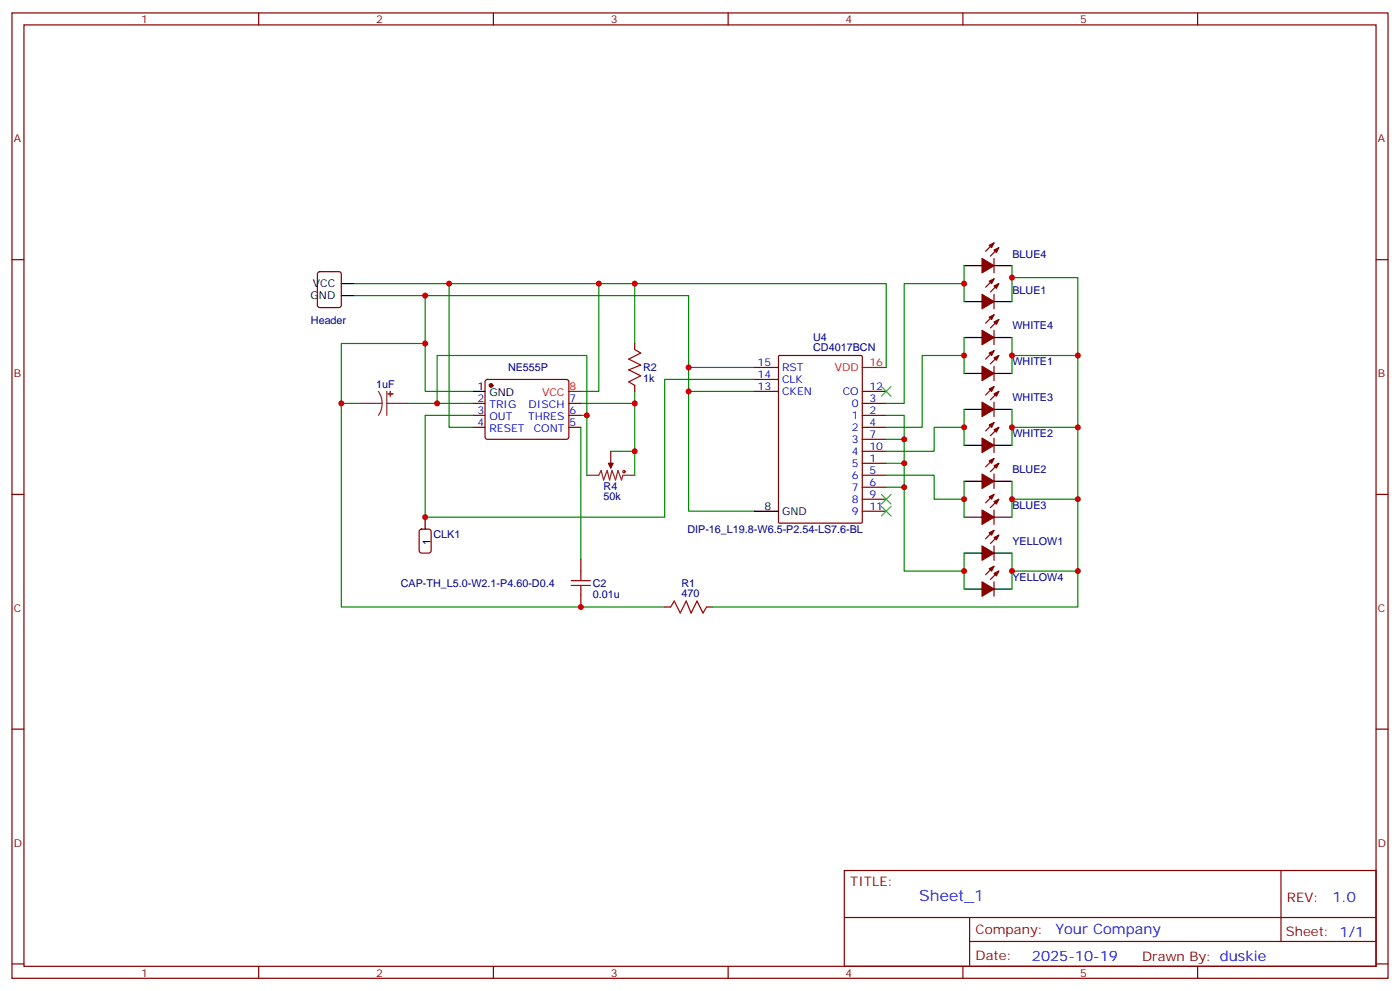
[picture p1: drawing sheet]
<svg xmlns="http://www.w3.org/2000/svg" width="412mm" height="292mm" viewBox="0 0 412 292" stroke-linecap="round" stroke-linejoin="round" font-family="sans-serif">
<g fill="none" stroke="#870000" stroke-width=".35">
<path d="M3.5 3.8h405.4v284.3h-405.4zM7.1 7.3h398.2v277.3h-398.2zM76.2 3.8v3.5M145.3 3.8v3.5M214.5 3.8v3.5M283.6 3.8v3.5M352.8 3.8v3.5M3.5 76.5h3.6M292.8 76.1v4.3M292.8 71.5l-2.5 2.5M294.2 73l-2.5 2.4M405.3 76.5h3.6"/>
<path d="M93.7 80.2l.5-.2h5.6l.7 .4v9.5l-.4 .6-5.9 .1-.7-.5v-9.4zM292.8 86.7v4.2M292.8 97.3v4.2M292.8 82.1l-2.5 2.5M292.8 92.7l-2.5 2.5M294.2 83.5l-2.5 2.5M294.2 94.1l-2.5 2.5M139.3 118.8h3.6M143.1 112l.5-.2h23.3l.5 .2 .2 .5-.1 16.5-.6 .4-23.6-.1-.4-.6v-16.2zM167.6 118.8h3.5M187 101.2v1.7M187 113.5v1.8"/>
<path d="M222.2 115.3h7.1M222.2 108.2h7.1M222.2 111.8h7.1M229.4 104.9l.3-.2h23.9l.4 .2v48.8l-.2 .3-24.1 .1-.3-.2zM254 118.8h7.1M254 115.3h7.1M292.8 107.9v4.2M292.8 118.5v4.2M292.8 113.9l-2.5 2.4M292.8 103.3l-2.5 2.5M294.2 115.3l-2.5 2.5M294.2 104.7l-2.5 2.5"/>
<path d="M139.3 122.3h3.6M139.3 125.9h3.6M167.6 122.3h3.5M167.6 125.9h3.5M179.9 132.9v3.6M254 122.3h7.1M254 125.9h7.1M254 136.5h7.1M254 140h7.1M254 129.4h7.1M254 132.9h7.1M292.8 129v4.3"/>
<path d="M292.8 139.6v4.3M292.8 135l-2.5 2.5M292.8 124.5l-2.5 2.4M294.2 136.5l-2.5 2.4M294.2 125.9l-2.5 2.4M3.5 145.6h3.6M254 143.5h7.1M254 147h7.1M254 150.6h7.1M292.8 150.2v4.2M292.8 145.6l-2.5 2.5M292.8 156.2l-2.5 2.5"/>
<path d="M294.2 147l-2.5 2.5M294.2 157.6l-2.5 2.5M405.3 145.6h3.6M171.1 164.7v3.5M171.1 175.3v3.5M195.8 178.8h1.8M208.1 178.8h1.8M292.8 160.8v4.2M292.8 171.4v4.2M292.8 166.8l-2.5 2.5M294.2 168.2l-2.5 2.5M3.5 214.8h3.6"/>
<path d="M405.3 214.8h3.6M248.7 256.4h156.6v28.2h-156.6zM377.3 256.4v20.9M248.7 270.2h156.5M285.6 277.3h119.6M285.6 270.2v14.2M3.5 283.9h3.6M76.2 284.6v3.5M145.3 284.6v3.5M214.5 284.6v3.5M283.6 284.6v3.5M352.8 284.6v3.5"/>
<path d="M405.3 283.9h3.6"/>
</g>
<g fill="#870000" stroke="#870000" stroke-width=".35">
<path d="M291.4 146.3l1.4-.7-.7 1.4z"/>
<path d="M292.8 147.7l1.4-.7-.7 1.4z"/>
<path d="M289.3 150.2l3.5 2.1-3.5 2.1z"/>
<path d="M291.4 135.7l1.4-.7-.7 1.5z"/>
<path d="M292.8 137.2l1.4-.7-.7 1.4z"/>
<path d="M289.3 139.6l3.5 2.1-3.5 2.2z"/>
<path d="M291.4 114.6l1.4-.7-.7 1.4z"/>
<path d="M292.8 116l1.4-.7-.7 1.4z"/>
<path d="M289.3 118.5l3.5 2.1-3.5 2.1z"/>
<path d="M291.4 125.2l1.4-.7-.7 1.4z"/>
<path d="M292.8 126.6l1.4-.7-.7 1.4z"/>
<path d="M289.3 129l3.5 2.2-3.5 2.1z"/>
<path d="M291.4 167.5l1.4-.7-.7 1.4z"/>
<path d="M292.8 168.9l1.4-.7-.7 1.4z"/>
<path d="M289.3 171.4l3.5 2.1-3.5 2.1z"/>
<path d="M291.4 104l1.4-.7-.7 1.4z"/>
<path d="M292.8 105.4l1.4-.7-.7 1.4z"/>
<path d="M289.3 107.9l3.5 2.1-3.5 2.1z"/>
<path d="M291.4 82.8l1.4-.7-.7 1.4z"/>
<path d="M292.8 84.2l1.4-.7-.7 1.4z"/>
<path d="M289.3 86.7l3.5 2.1-3.5 2.1z"/>
<path d="M291.4 156.9l1.4-.7-.7 1.4z"/>
<path d="M292.8 158.3l1.4-.7-.7 1.4z"/>
<path d="M289.3 160.8l3.5 2.1-3.5 2.1z"/>
<path d="M291.4 93.4l1.4-.7-.7 1.4z"/>
<path d="M292.8 94.8l1.4-.7-.7 1.4z"/>
<path d="M289.3 97.3l3.5 2.1-3.5 2.1z"/>
<path d="M291.4 72.2l1.4-.7-.7 1.5z"/>
<path d="M292.8 73.7l1.4-.7-.7 1.4z"/>
<path d="M289.3 76.1l3.5 2.1-3.5 2.2z"/>
<path d="M179.2 136.5h1.4l-.7 1.4z"/>
<circle cx="144.6" cy="113.5" r=".53"/>
</g>
<g fill="none" stroke="#000" stroke-width=".35">
<path d="M284 78.2h5.3M292.8 78.2h5.3M100.5 87.1h3.6M100.5 83.5h3.6M284 88.8h5.3M284 99.4h5.3M292.8 88.8h5.3M292.8 99.4h5.3M139.3 115.3h3.6M284 110h5.3M292.8 110h5.3M284 120.6h5.3"/>
<path d="M284 131.2h5.3M292.8 120.6h5.3M292.8 131.2h5.3M125.2 152.3v3.6M222.2 150.6h7.1M284 152.3h5.3M284 141.7h5.3M292.8 152.3h5.3M292.8 141.7h5.3M284 173.5h5.3M284 162.9h5.3M292.8 173.5h5.3"/>
<path d="M292.8 162.9h5.3"/>
</g>
<g fill="none" stroke="#008700" stroke-width=".35">
<path d="M284 78.2v10.6M298.1 78.2v10.6M104.1 87.1h98.7v63.5h19.4M104.1 83.5h157v24.7M125.2 87.1v28.2h14.1M132.3 83.5v42.4h7M176.4 83.5v31.8h-5.3M187 83.5v17.7M284 83.5h-17.7v35.3h-5.2M284 99.4v10.6M298.1 81.8h19.4v97h-107.6M298.1 99.4v10.6"/>
<path d="M100.5 118.8v60h95.3M119.9 118.8h19.4M125.2 101.2h-24.7v17.6h5.3M128.8 118.8v-14.1h44.1v35.3M171.1 118.8h15.9M187 115.3v17.6M202.8 115.3h19.4M202.8 108.2h19.4M222.2 111.8h-26.4v40.5h-70.6v-30h14.1M284 104.7h-12.4v21.2h-10.5M298.1 104.7h19.4M171.1 125.9v38.8"/>
<path d="M171.1 122.3h1.8M179.9 132.9h7.1v7.1M261.1 122.3h5.2v45.9h17.7M261.1 140h14.1v7h8.8M261.1 129.4h5.2M261.1 136.5h5.2M284 125.9h-8.8v7h-14.1M284 120.6v10.6M298.1 120.6v10.6M298.1 125.9h19.4M261.1 143.5h5.2M284 141.7v10.6"/>
<path d="M298.1 141.7v10.6M298.1 147h19.4M284 162.9v10.6M298.1 162.9v10.6M298.1 168.2h19.4"/>
</g>
<path d="M167.6 115.3h3.5M254 108.2h7.1" fill="none" stroke="#f00" stroke-width=".35"/>
<path d="M105.8 118.8h6.7M111.5 115.3l.8 1.7 .2 1.8M112.5 118.8l-.2 1.9-.8 1.6M113.9 118.8h6M113.9 115.3v7M172.9 140h3.5l.7-1.4 .7 2.8 1.1-2.8 .7 2.8 .7-2.8 1 2.8 .7-2.8 1.1 2.8 .3-1.4h3.6M179.9 136.5v1.4" fill="none" stroke="#8c2424" stroke-width=".35"/>
<g fill="#8c2424" stroke="#8c2424" stroke-width=".35">
<path d="M115 115.3v1.4z"/>
<path d="M114.3 116h1.4z"/>
</g>
<g fill="none" stroke="#a10000" stroke-width=".35">
<path d="M187 102.9l1.7 1.1-3.5 1.8 3.5 1.7-3.5 1.4 3.5 1.8-3.5 1.8 1.8 1M168.3 172.4h5.6M168.3 171h5.6M171.1 168.2v2.8M171.1 172.4v2.9M197.6 178.8l1-1.8 1.8 3.6 1.7-3.6 1.5 3.6 1.7-3.6 1.8 3.6 1-1.8"/>
<circle cx="183.8" cy="138.9" r=".35"/>
</g>
<path d="M123.7 156.1l.5-.2h2.1l.6 .4 .1 5.9-.5 .7h-2.3l-.7-.4v-5.9z" fill="none" stroke="#900" stroke-width=".35"/>
<path d="M259.6 113.9l2.9 2.8M262.5 113.9l-2.9 2.8M259.6 145.6l2.9 2.8M259.6 149.2l2.9 2.8M262.5 145.6l-2.9 2.8M262.5 149.2l-2.9 2.8" fill="none" stroke="#3c3" stroke-width=".35"/>
<g fill="#c00">
<circle cx="187" cy="118.8" r=".88"/>
<circle cx="187" cy="132.9" r=".88"/>
<circle cx="128.8" cy="118.8" r=".88"/>
<circle cx="125.2" cy="152.3" r=".88"/>
<circle cx="298.1" cy="81.8" r=".88"/>
<circle cx="298.1" cy="104.7" r=".88"/>
<circle cx="298.1" cy="125.9" r=".88"/>
<circle cx="298.1" cy="147" r=".88"/>
<circle cx="298.1" cy="168.2" r=".88"/>
<circle cx="284" cy="83.5" r=".88"/>
<circle cx="317.5" cy="104.7" r=".88"/>
<circle cx="317.5" cy="125.9" r=".88"/>
<circle cx="317.5" cy="147" r=".88"/>
<circle cx="317.5" cy="168.2" r=".88"/>
<circle cx="171.1" cy="178.8" r=".88"/>
<circle cx="100.5" cy="118.8" r=".88"/>
<circle cx="132.3" cy="83.5" r=".88"/>
<circle cx="187" cy="83.5" r=".88"/>
<circle cx="125.2" cy="101.2" r=".88"/>
<circle cx="125.2" cy="87.1" r=".88"/>
<circle cx="172.9" cy="122.3" r=".88"/>
<circle cx="176.4" cy="83.5" r=".88"/>
<circle cx="202.8" cy="108.2" r=".88"/>
<circle cx="202.8" cy="115.3" r=".88"/>
<circle cx="284" cy="168.2" r=".88"/>
<circle cx="284" cy="104.7" r=".88"/>
<circle cx="284" cy="147" r=".88"/>
<circle cx="284" cy="125.9" r=".88"/>
<circle cx="266.3" cy="129.4" r=".88"/>
<circle cx="266.3" cy="136.5" r=".88"/>
<circle cx="266.3" cy="143.5" r=".88"/>
</g>
<text font-size="4.6" fill="#00f" x="270.8" y="265.4">Sheet_1</text>
<g font-size="4.2" fill="#00f">
<text x="392.5" y="265.7">1.0</text>
<text x="310.9" y="275.2">Your Company</text>
<text x="304" y="283">2025-10-19</text>
</g>
<g font-size="3.9" fill="#800">
<text x="250.5" y="261">TITLE:</text>
<text x="379.1" y="265.7">REV:</text>
<text x="287.4" y="275.2">Company:</text>
<text x="378.7" y="275.8">Sheet: 1/1</text>
<text x="287.4" y="282.9">Date:</text>
<text x="336.4" y="282.9">Drawn By: duskie</text>
</g>
<g font-size="3.2" fill="#800">
<text x="41.6" y="6.8">1</text>
<text x="110.8" y="6.8">2</text>
<text x="179.9" y="6.8">3</text>
<text x="249.1" y="6.8">4</text>
<text x="318.2" y="6.8">5</text>
<text x="4.1" y="41.9">A</text>
<text x="405.9" y="41.9">A</text>
<text x="4.1" y="111.1">B</text>
<text x="405.9" y="111.1">B</text>
<text x="4.1" y="180.2">C</text>
<text x="405.9" y="180.2">C</text>
<text x="4.1" y="249.3">D</text>
<text x="405.9" y="249.3">D</text>
<text x="41.6" y="287.6">1</text>
<text x="110.8" y="287.6">2</text>
<text x="179.9" y="287.6">3</text>
<text x="249.1" y="287.6">4</text>
<text x="318.2" y="287.6">5</text>
</g>
<g font-size="3.2" fill="#000080">
<text x="298.2" y="75.9">BLUE4</text>
<text x="298.2" y="86.4">BLUE1</text>
<text x="91.6" y="95.5">Header</text>
<text x="239.5" y="100.4">U4</text>
<text x="298.2" y="97">WHITE4</text>
<text x="239.5" y="103.5">CD4017BCN</text>
<text x="298.2" y="107.6">WHITE1</text>
<text x="149.6" y="109.3">NE555P</text>
<text x="189.4" y="112.6">1k</text>
<text x="189.4" y="109.4">R2</text>
<text x="110.8" y="114.2">1uF</text>
<text x="298.2" y="118.2">WHITE3</text>
<text x="298.2" y="128.8">WHITE2</text>
<text x="298.2" y="139.4">BLUE2</text>
<text x="177.8" y="147.4">50k</text>
<text x="177.8" y="144.2">R4</text>
<text x="298.2" y="149.9">BLUE3</text>
<text x="127.7" y="158.4">CLK1</text>
<text x="202.5" y="157">DIP-16_L19.8-W6.5-P2.54-LS7.6-BL</text>
<text x="298.2" y="160.5">YELLOW1</text>
<text x="118.1" y="173">CAP-TH_L5.0-W2.1-P4.60-D0.4</text>
<text x="174.6" y="172.8">C2</text>
<text x="200.7" y="172.8">R1</text>
<text x="298.2" y="171.1">YELLOW4</text>
<text x="174.6" y="176.2">0.01u</text>
<text x="200.7" y="176">470</text>
</g>
<g font-size="3.2">
<text x="91.5" y="88.1">GND</text>
<text x="92.2" y="84.6">VCC</text>
<text x="140.7" y="114.9">1</text>
<text x="144.2" y="116.7">GND</text>
<text x="225.2" y="150.2">8</text>
<text x="230.4" y="151.6">GND</text>
<text x="126.8" y="160.4" transform="rotate(-90 126.8 160.4)">1</text>
</g>
<g font-size="3.2" fill="#00f">
<text x="223.2" y="107.9">15</text>
<text x="223.2" y="111.4">14</text>
<text x="230.4" y="109.3">RST</text>
<text x="230.4" y="112.8">CLK</text>
<text x="140.7" y="118.5">2</text>
<text x="167.7" y="118.5">7</text>
<text x="223.2" y="114.9">13</text>
<text x="230.4" y="116.3">CKEN</text>
<text x="248.2" y="116.3">CO</text>
<text x="250.9" y="119.9">0</text>
<text x="256.1" y="118.5">3</text>
<text x="256.1" y="114.9">12</text>
<text x="140.7" y="122">3</text>
<text x="140.7" y="125.5">4</text>
<text x="144.2" y="120.2">TRIG</text>
<text x="144.2" y="123.8">OUT</text>
<text x="155.5" y="123.8">THRES</text>
<text x="155.7" y="120.2">DISCH</text>
<text x="167.7" y="125.5">5</text>
<text x="167.7" y="122">6</text>
<text x="250.9" y="123.4">1</text>
<text x="256.1" y="122">2</text>
<text x="256.1" y="125.5">4</text>
<text x="144.2" y="127.3">RESET</text>
<text x="157.2" y="127.3">CONT</text>
<text x="250.9" y="126.9">2</text>
<text x="250.9" y="130.5">3</text>
<text x="256.1" y="129">7</text>
<text x="250.9" y="137.5">5</text>
<text x="250.9" y="134">4</text>
<text x="256.1" y="136.1">1</text>
<text x="256.1" y="132.6">10</text>
<text x="250.9" y="141">6</text>
<text x="256.1" y="139.6">5</text>
<text x="256.1" y="143.2">6</text>
<text x="250.9" y="144.6">7</text>
<text x="250.9" y="148.1">8</text>
<text x="256.1" y="146.7">9</text>
<text x="250.9" y="151.6">9</text>
<text x="256.1" y="150.2">11</text>
</g>
<g font-size="3.2" fill="#f00">
<text x="256.1" y="107.9">16</text>
<text x="245.9" y="109.3">VDD</text>
<text x="159.7" y="116.7">VCC</text>
<text x="167.7" y="114.9">8</text>
</g>
</svg>
